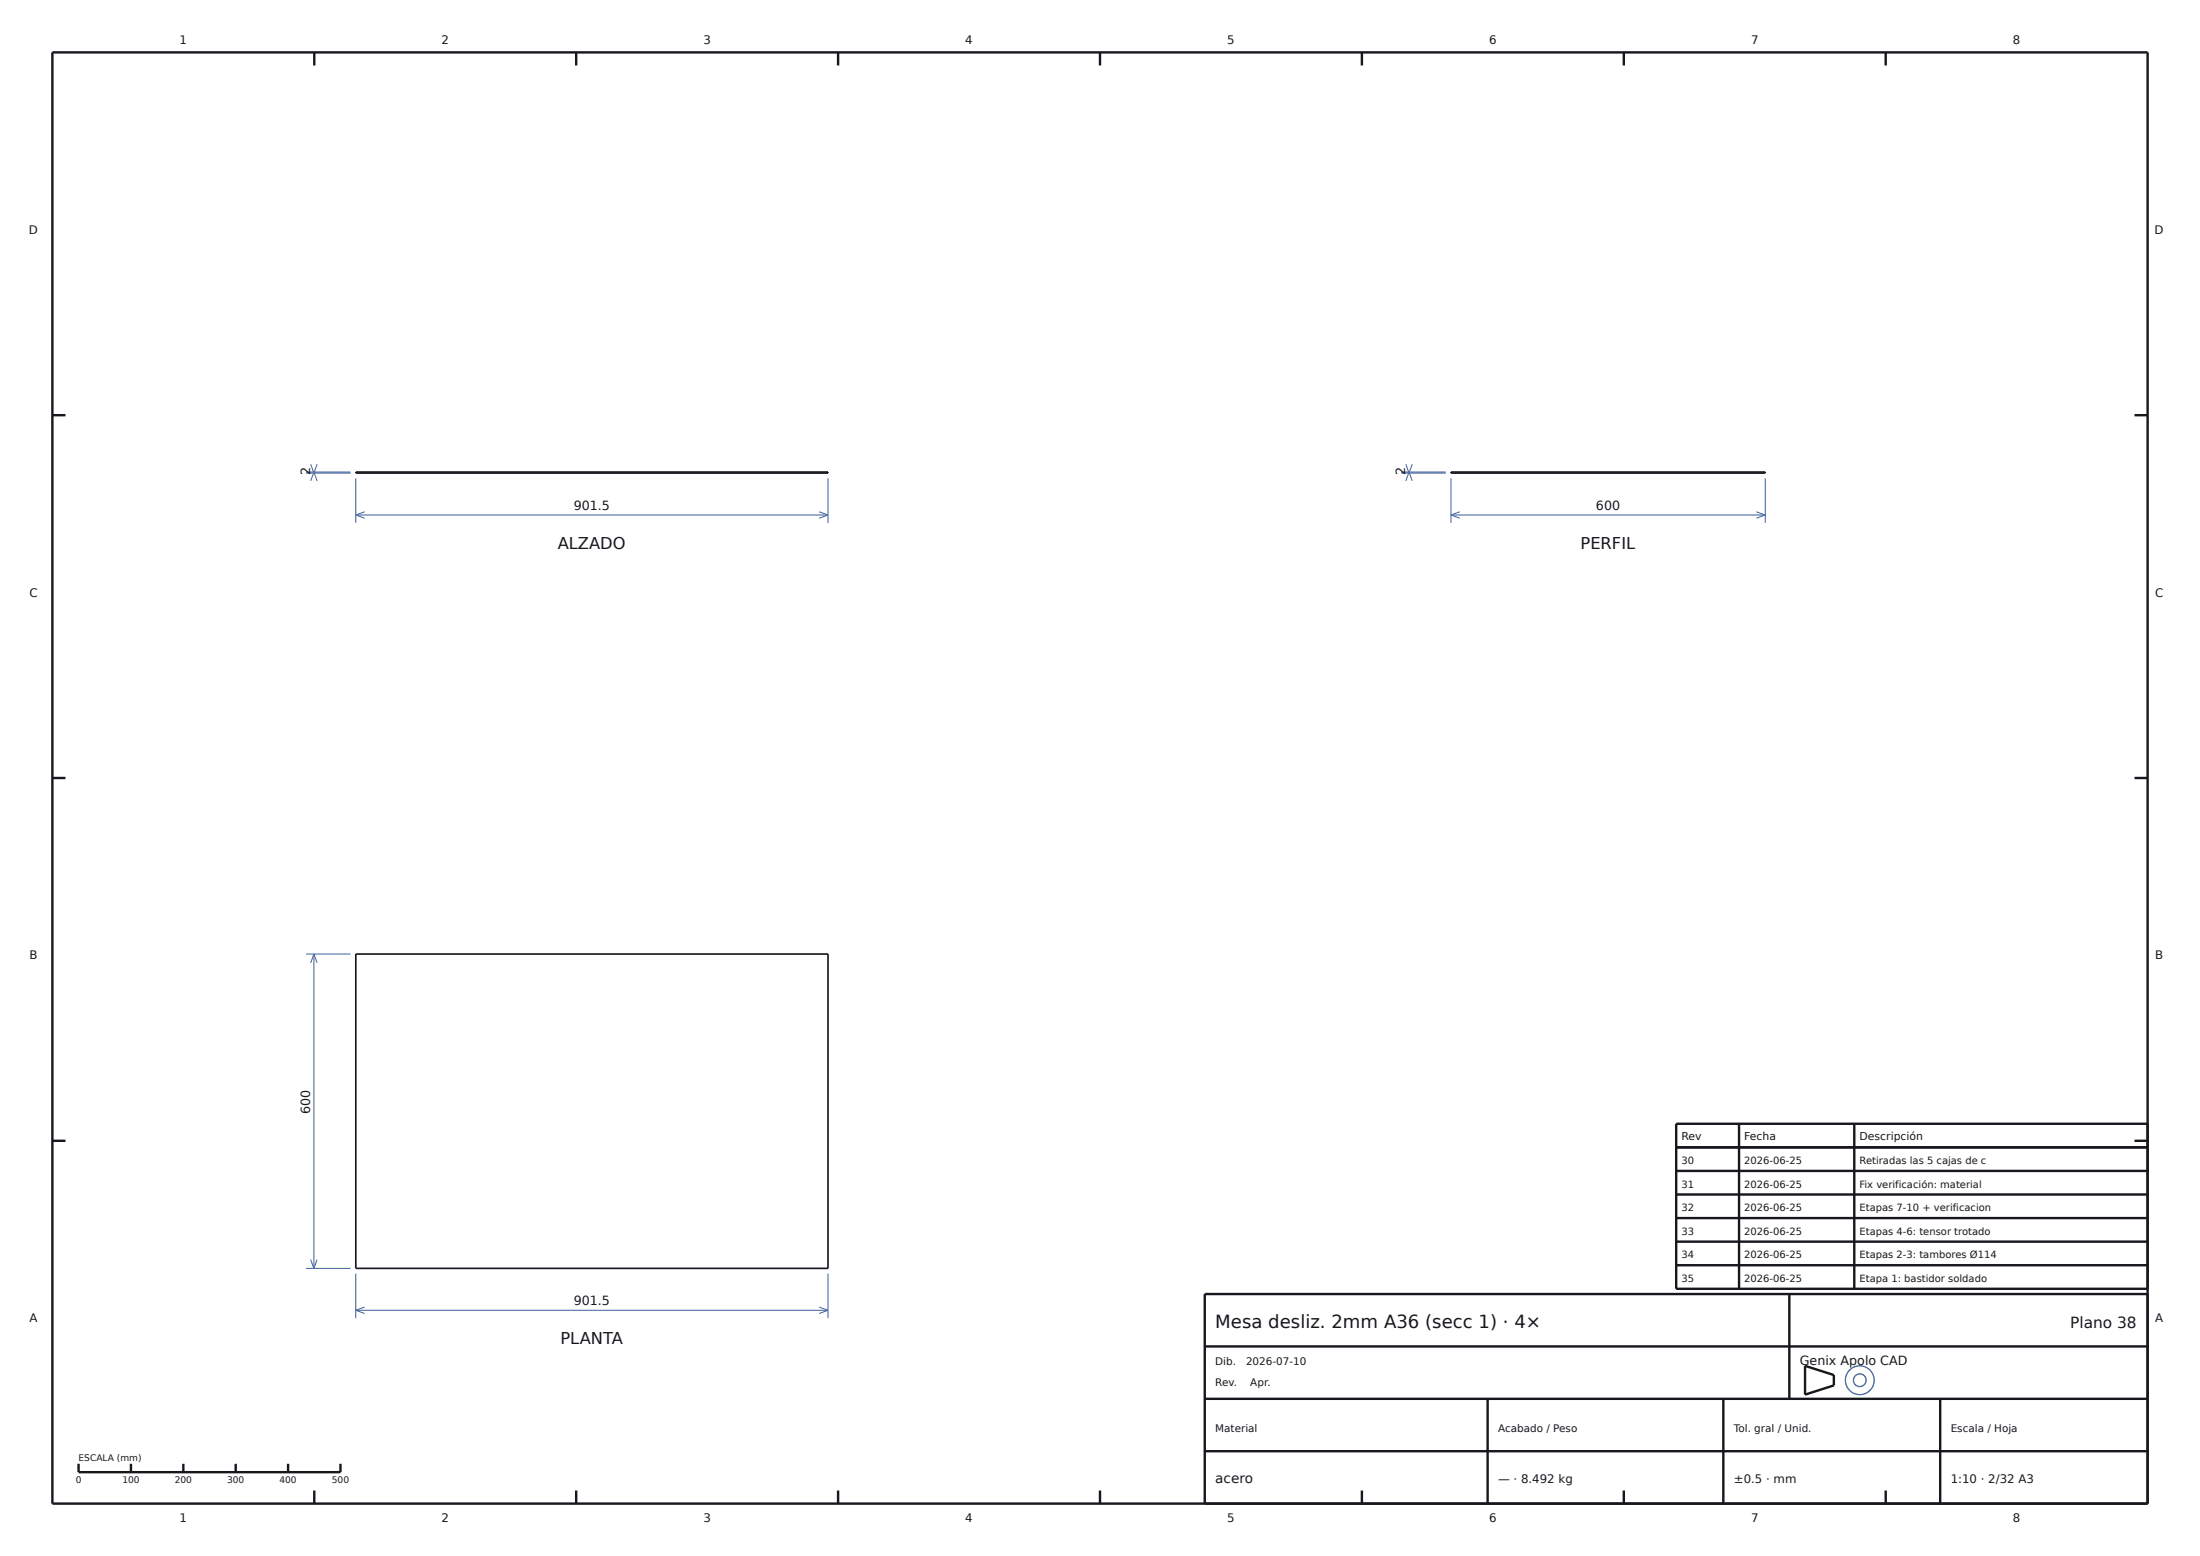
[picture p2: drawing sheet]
<svg xmlns="http://www.w3.org/2000/svg" width="420mm" height="297mm" viewBox="0 0 420 297" stroke-linecap="round" stroke-linejoin="round" font-family="sans-serif">
<g fill="#fdfdfb" stroke="#3a5e9c" stroke-width=".25">
<circle cx="355" cy="263.5" r="2.75"/>
<circle cx="355.1" cy="263.5" r="1.21"/>
</g>
<g fill="none" stroke="#16181d" stroke-width=".46">
<path d="M10 10h400v277h-400zM60 10v2.5M110 10v2.5M160 10v2.5M210 10v2.5M260 10v2.5M310 10v2.5M360 10v2.5M10 79.3h2.5M407.5 79.3h2.5M10 148.5h2.5M407.5 148.5h2.5"/>
<path d="M10 217.8h2.5M320 219h90M332 214.5v31.5M354 214.5v31.5M407.5 217.8h2.5M410 214.5h-90v31.5h90M320 223.5h90M320 228h90M320 232.5h90M320 237h90M230 257h180M320 241.5h90"/>
<path d="M341.6 247v20M410 247h-180v40M15 279.4v1.6h50v-1.6M25 279.4v1.6M35 279.4v1.6M45 279.4v1.6M55 279.4v1.6M230 277h180M230 267h180M284 267v20M329 267v20M344.6 260.7l5.5 1.8v1.9l-5.5 1.8z"/>
<path d="M370.4 267v20M60 284.5v2.5M110 284.5v2.5M160 284.5v2.5M210 284.5v2.5M260 284.5v2.5M310 284.5v2.5M360 284.5v2.5"/>
</g>
<path d="M67.9 90.1h90.2v.2h-90.2zM277 90.1h60v.2h-60zM67.9 182.1h90.2v60h-90.2z" fill="none" stroke="#16181d" stroke-width=".32"/>
<g fill="none" stroke="#3a5e9c" stroke-width=".19">
<path d="M58.4 90.3h8.5M58.4 90.1h8.5M59.3 88.6l.6 1.7M59.9 90.1v.2M59.9 90.1l.6 1.7M59.9 90.1l-.6 1.7M60.5 88.6l-.6 1.7M67.9 91.3v8.5M67.9 98.3h90.2M67.9 98.3l1.7 .6M69.6 97.7l-1.7 .6M156.4 97.7l1.7 .6"/>
<path d="M158.1 91.3v8.5M158.1 98.3l-1.7 .6M267.5 90.3h8.5M267.5 90.1h8.5M268.4 88.6l.6 1.7M269 90.1v.2M269 90.1l.6 1.7M269 90.1l-.6 1.7M269.6 88.6l-.6 1.7M277 98.3h60M277 91.3v8.5M277 98.3l1.7 .6"/>
<path d="M278.7 97.7l-1.7 .6M335.3 97.7l1.7 .6M337 91.3v8.5M337 98.3l-1.7 .6M58.4 182.1h8.5M59.9 182.1v60M59.9 182.1l.6 1.7M59.9 182.1l-.6 1.7M58.4 242.1h8.5M59.3 240.4l.6 1.7M60.5 240.4l-.6 1.7M67.9 243.1v8.5"/>
<path d="M67.9 250.1h90.2M67.9 250.1l1.7 .6M69.6 249.5l-1.7 .6M156.4 249.5l1.7 .6M158.1 243.1v8.5M158.1 250.1l-1.7 .6"/>
</g>
<text font-size="3.5" fill="#16181d" x="232" y="253.4">Mesa desliz. 2mm A36 (secc 1) · 4×</text>
<g font-size="3.1" fill="#16181d">
<text x="106.5" y="104.8">ALZADO</text>
<text x="301.7" y="104.8">PERFIL</text>
<text x="107" y="256.6">PLANTA</text>
</g>
<text font-size="2.9" fill="#16181d" x="395.2" y="253.4">Plano 38</text>
<text font-size="2.6" fill="#16181d" x="232" y="283">acero</text>
<g font-size="2.4" fill="#16181d">
<text x="59.2" y="90.7" transform="rotate(-90 59.2 90.7)">2</text>
<text x="268.3" y="90.7" transform="rotate(-90 268.3 90.7)">2</text>
<text x="109.5" y="97.3">901.5</text>
<text x="304.7" y="97.3">600</text>
<text x="59.2" y="212.6" transform="rotate(-90 59.2 212.6)">600</text>
<text x="109.5" y="249.1">901.5</text>
<text x="343.6" y="260.6">Genix Apolo CAD</text>
</g>
<g font-size="2.2" fill="#16181d">
<text x="34.3" y="8.4">1</text>
<text x="84.3" y="8.4">2</text>
<text x="134.3" y="8.4">3</text>
<text x="184.3" y="8.4">4</text>
<text x="234.3" y="8.4">5</text>
<text x="284.3" y="8.4">6</text>
<text x="334.3" y="8.4">7</text>
<text x="384.3" y="8.4">8</text>
<text x="5.5" y="44.6">D</text>
<text x="411.3" y="44.6">D</text>
<text x="5.6" y="113.9">C</text>
<text x="411.4" y="113.9">C</text>
<text x="5.6" y="183.1">B</text>
<text x="411.4" y="183.1">B</text>
<text x="5.6" y="252.4">A</text>
<text x="411.4" y="252.4">A</text>
<text x="286" y="283">— · 8.492 kg</text>
<text x="331" y="283">±0.5 · mm</text>
<text x="372.4" y="283">1:10 · 2/32 A3</text>
<text x="34.3" y="290.6">1</text>
<text x="84.3" y="290.6">2</text>
<text x="134.3" y="290.6">3</text>
<text x="184.3" y="290.6">4</text>
<text x="234.3" y="290.6">5</text>
<text x="284.3" y="290.6">6</text>
<text x="334.3" y="290.6">7</text>
<text x="384.3" y="290.6">8</text>
</g>
<g font-size="2.1" fill="#16181d">
<text x="321" y="217.6">Rev</text>
<text x="333" y="217.6">Fecha</text>
<text x="355" y="217.6">Descripción</text>
</g>
<g font-size="2" fill="#16181d">
<text x="232" y="260.6">Dib.</text>
<text x="237.9" y="260.6">2026-07-10</text>
<text x="232" y="264.6">Rev.</text>
<text x="238.7" y="264.6">Apr.</text>
<text x="232" y="273.4">Material</text>
<text x="286" y="273.4">Acabado / Peso</text>
<text x="331" y="273.4">Tol. gral / Unid.</text>
<text x="372.4" y="273.4">Escala / Hoja</text>
</g>
<g font-size="1.9" fill="#16181d">
<text x="321" y="222.2">30</text>
<text x="321" y="226.7">31</text>
<text x="333" y="222.2">2026-06-25</text>
<text x="333" y="226.7">2026-06-25</text>
<text x="355" y="222.2">Retiradas las 5 cajas de c</text>
<text x="355" y="226.7">Fix verificación: material</text>
<text x="321" y="231.2">32</text>
<text x="333" y="231.2">2026-06-25</text>
<text x="355" y="231.2">Etapas 7-10 + verificacion</text>
<text x="321" y="235.7">33</text>
<text x="333" y="235.7">2026-06-25</text>
<text x="355" y="235.7">Etapas 4-6: tensor trotado</text>
<text x="321" y="240.2">34</text>
<text x="321" y="244.7">35</text>
<text x="333" y="240.2">2026-06-25</text>
<text x="333" y="244.7">2026-06-25</text>
<text x="355" y="240.2">Etapas 2-3: tambores Ø114</text>
<text x="355" y="244.7">Etapa 1: bastidor soldado</text>
</g>
<g font-size="1.7" fill="#16181d">
<text x="15" y="278.8">ESCALA (mm)</text>
<text x="14.5" y="283">0</text>
<text x="23.4" y="283">100</text>
<text x="33.4" y="283">200</text>
<text x="43.4" y="283">300</text>
<text x="53.4" y="283">400</text>
<text x="63.4" y="283">500</text>
</g>
</svg>
